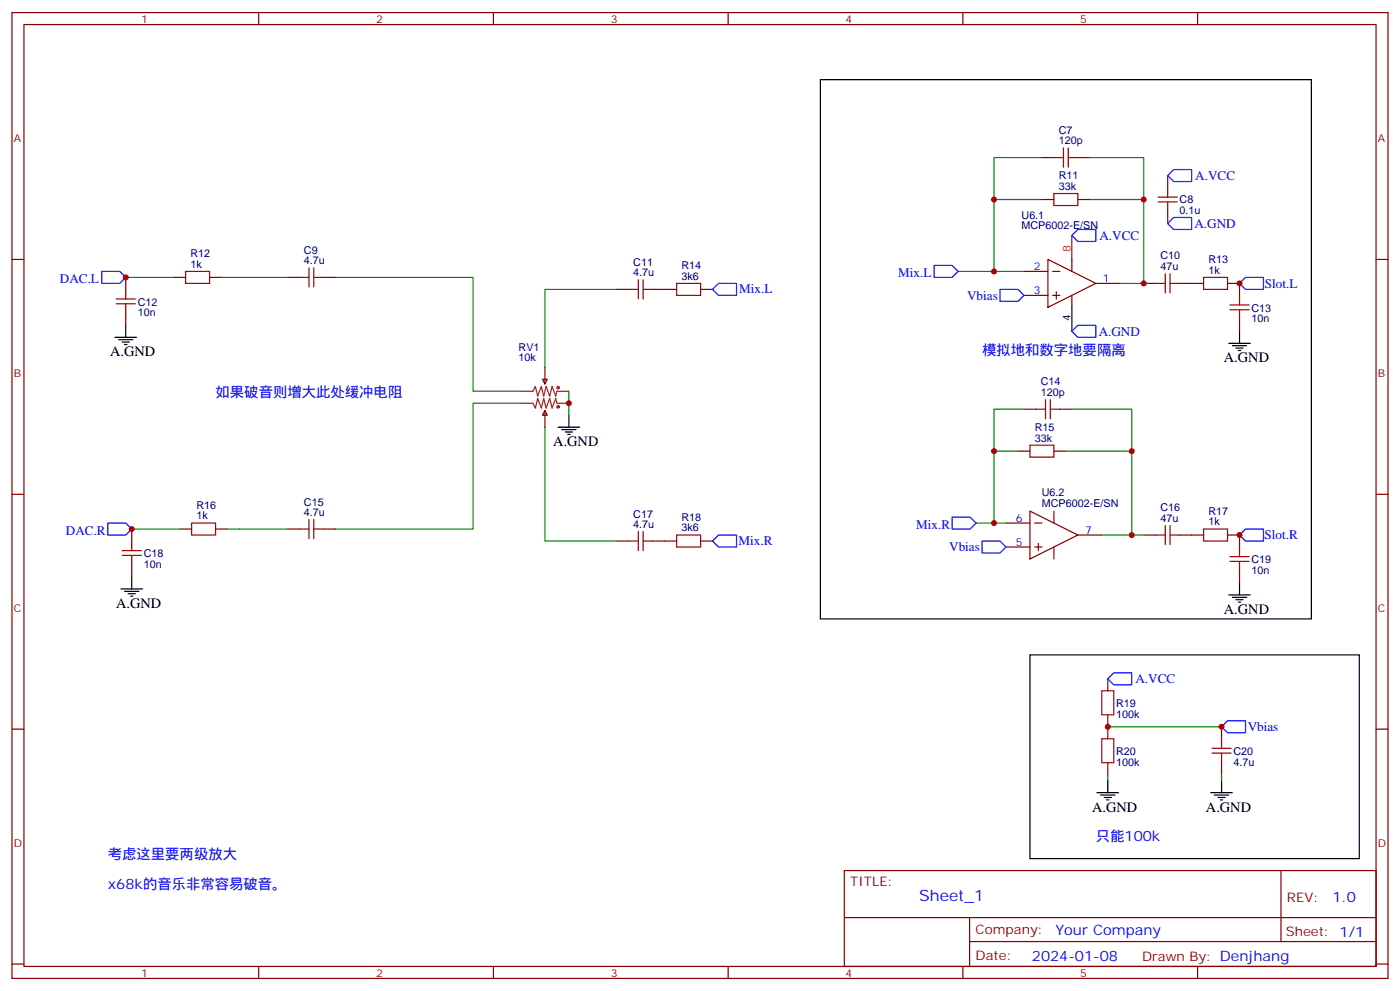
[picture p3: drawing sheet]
<svg xmlns="http://www.w3.org/2000/svg" width="412mm" height="292mm" viewBox="0 0 412 292" stroke-linecap="round" stroke-linejoin="round" font-family="sans-serif">
<g fill="none" stroke="#870000" stroke-width=".35">
<path d="M3.5 3.7h405.4v284.3h-405.4zM7.1 7.2h398.2v277.3h-398.2zM76.2 3.7v3.5M145.3 3.7v3.5M214.5 3.7v3.5M283.6 3.7v3.5M352.8 3.7v3.5M306.9 46.4h3.5M306.9 58.7h3.5M317.5 46.4h3.5M317.5 58.7h3.5M344 51.7v3.5"/>
<path d="M3.5 76.4h3.6M301.6 79.9h7.1M308.7 76.4l14.1 7-14.1 7.1zM310.1 79.9h2.1M315.7 76.4v3.5M344 62.3v3.5M405.3 76.4h3.6M37 81.7v3.5M37 92.3v3.5M51.2 81.7h3.5M61.7 81.7h3.6M84.7 81.7h3.5"/>
<path d="M95.2 81.7h3.6M181.7 85.2h3.5M192.3 85.2h7M206.4 85.2h3.5M301.6 87h7.1M310.1 87h2.1M311.1 85.9v2.1M315.7 87v3.5M322.8 83.4h7M336.9 83.4h3.5M347.5 83.4h7M361.6 83.4h3.5v3.6"/>
<path d="M365.1 94v3.5M159.8 111.7h1.4l-.7 1.4zM160.5 108.1v5M160.5 120.8l.7 1.4h-1.4zM160.5 120.8v5M299.9 132.8h3.5M301.6 120.5h3.6M310.4 132.8h3.6M312.2 120.5h3.5M3.5 145.5h3.6M38.8 155.8v3.5M52.9 155.8h3.5"/>
<path d="M63.5 155.8h3.5M84.7 155.8h3.5M95.2 155.8h3.6M181.7 159.3h3.5M192.3 159.3h7M206.4 159.3h3.5M296.3 154h7.1M303.4 150.5l14.1 7-14.1 7.1zM304.8 154h2.1M305.9 160v2.1M310.4 150.5v3.5M317.5 157.5h7.1"/>
<path d="M336.9 157.5h3.5M347.5 157.5h7M361.6 157.5h3.5v3.5M405.3 145.5h3.6M38.8 166.3v3.6M296.3 161h7.1M304.8 161h2.1M310.4 161v3.6M365.1 168.1v3.5M326.3 199.8v3.6M3.5 214.7h3.6M326.3 210.4v7.1"/>
<path d="M359.8 214v3.5M405.3 214.7h3.6M326.3 224.5v3.6M359.8 224.5v3.6M248.7 256.3h156.6v28.2h-156.6zM377.3 256.3v20.9M248.7 270.1h156.5M285.6 277.2h119.6M285.6 270.1v14.2M3.5 283.8h3.6M76.2 284.5v3.5M145.3 284.5v3.5"/>
<path d="M214.5 284.5v3.5M283.6 284.5v3.5M352.8 284.5v3.5M405.3 283.8h3.6"/>
</g>
<g fill="none" stroke="#00f" stroke-width=".35">
<path d="M345.7 49.9h5.3v3.5h-5.3l-1.7-1.7zM30 79.9h5.3l1.7 1.8-1.7 1.7h-5.3zM275.2 78.1h5.3l1.7 1.8-1.7 1.8h-5.3zM317.5 67.6h5.3v3.5h-5.3l-1.8-1.8zM344 65.8l1.7-1.8h5.3v3.6h-5.3zM209.9 85.2l1.8-1.8h5.3v3.6h-5.3zM294.6 85.2h5.3l1.7 1.8-1.7 1.7h-5.3zM317.5 95.8h5.3v3.5h-5.3l-1.8-1.8zM366.9 81.7h5.3v3.5h-5.3l-1.8-1.8zM31.7 154h5.3l1.8 1.8-1.8 1.7h-5.3zM209.9 159.3l1.8-1.8h5.3v3.5h-5.3zM280.5 152.2h5.3l1.7 1.8-1.7 1.8h-5.3z"/>
<path d="M289.3 159.3h5.3l1.7 1.7-1.7 1.8h-5.3zM366.9 155.8h5.3v3.5h-5.3l-1.8-1.8zM328.1 198.1h5.3v3.5h-5.3l-1.8-1.8zM361.6 212.2h5.3v3.5h-5.3l-1.8-1.7z"/>
</g>
<g fill="none" stroke="#000" stroke-width=".35">
<path d="M241.7 23.5h144.6v158.7h-144.6zM33.9 99.3h6.3M37 95.8v3.5M315.7 90.5v7M365.1 97.5v3.6M34.9 100h4.3M36 100.7h2.1M36.7 101.4h.7M361.9 101.1h6.4M363 101.8h4.2M364.1 102.5h2.1M364.8 103.2h.7"/>
<path d="M164.4 125.8h6.3M165.5 126.5h4.2M166.5 127.2h2.1M167.2 127.9h.7M167.6 122.2v3.6M35.6 173.4h6.4M36.7 174.1h4.2M37.7 174.8h2.2M38.5 175.5h.7M38.8 169.9v3.5M361.9 175.2h6.4M363 175.9h4.2"/>
<path d="M364.1 176.6h2.1M364.8 177.3h.7M365.1 171.6v3.6M303.4 192.8h97v60h-97zM323.1 233.4h6.4M324.2 234.1h4.2M325.3 234.8h2.1M326 235.5h.7M326.3 229.8v3.6M356.7 233.4h6.3M357.7 234.1h4.2M358.8 234.8h2.1"/>
<path d="M359.5 235.5h.7M359.8 229.8v3.6"/>
</g>
<g fill="none" stroke="#a10000" stroke-width=".35">
<path d="M310.4 57h7.1v3.5h-7.1zM310.4 46.4h2.9M313.3 43.6v5.6M314.7 46.4h2.8M314.7 43.6v5.6M341.1 59.4h5.7M341.1 58h5.7M344 55.2v2.8M344 59.4v2.9M54.7 79.9h7v3.5h-7zM91 78.8v5.7M92.4 78.8v5.7"/>
<path d="M34.2 89.4h5.7M34.2 88h5.7M37 85.2v2.8M37 89.4v2.9M88.2 81.7h2.8M92.4 81.7h2.8M185.2 85.2h2.8M188 82.4v5.6M189.4 82.4v5.6M189.4 85.2h2.9M199.3 83.4h7.1v3.6h-7.1zM340.4 83.4h2.9"/>
<path d="M343.3 80.6v5.7M344.7 80.6v5.7M344.7 83.4h2.8M354.5 81.7h7.1v3.5h-7.1zM362.3 91.2h5.6M362.3 89.8h5.6M365.1 87v2.8M365.1 91.2v2.8M308 117.7v5.6M309.4 117.7v5.6M303.4 131.1h7v3.5h-7zM305.2 120.5h2.8"/>
<path d="M309.4 120.5h2.8M38.8 159.3v2.8M56.4 154h7.1v3.5h-7.1zM88.2 155.8h2.8M91 152.9v5.7M92.4 155.8h2.8M92.4 152.9v5.7M185.2 159.3h2.8M188 156.5v5.6M189.4 159.3h2.9M189.4 156.5v5.6M199.3 157.5h7.1v3.5h-7.1z"/>
<path d="M340.4 157.5h2.9M343.3 154.7v5.6M344.7 157.5h2.8M344.7 154.7v5.6M354.5 155.8h7.1v3.5h-7.1zM36 163.5h5.6M36 162.1h5.6M38.8 163.5v2.8M362.3 165.3h5.6M362.3 163.9h5.6M365.1 161v2.9M365.1 165.3v2.8"/>
<path d="M324.6 217.5h3.5v7h-3.5zM324.6 203.4h3.5v7h-3.5zM359.8 217.5v2.8M357 221.7h5.7M357 220.3h5.7M359.8 221.7v2.8"/>
<circle cx="164.4" cy="119.8" r=".35"/>
<circle cx="164.4" cy="114.1" r=".35"/>
</g>
<g fill="none" stroke="#008700" stroke-width=".35">
<path d="M306.9 58.7h-14.1v21.2M306.9 46.4h-14.1v12.3M321 58.7h15.9v24.7h-7.1M321 46.4h15.9v12.3M282.2 79.9h19.4M37 81.7h14.2M65.3 81.7h19.4M98.8 81.7h40.5v33.5h14.2M181.7 85.2h-21.2v22.9M153.5 118.7h-14.2v37.1h-40.5M167.6 115.2v7M160.5 125.8v33.5h21.2"/>
<path d="M299.9 132.8h-7.1v21.2M301.6 120.5h-8.8v12.3M314 132.8h19.4v24.7h-8.8M315.7 120.5h17.7v12.3M38.8 155.8h14.1M67 155.8h17.7M287.5 154h8.8M333.4 157.5h3.5M326.3 214h33.5M326.3 228.1v1.7M359.8 228.1v1.7"/>
</g>
<path d="M153.5 115.2h3.5l.7-1.4 .7 2.8 1.1-2.8 .7 2.8 .7-2.8 1 2.8 .7-2.8 1.1 2.8 .3-1.4h3.6M153.5 118.7h3.5l.7 1.4 .7-2.8 1.1 2.8 .7-2.8 .7 2.8 1-2.8 .7 2.8 1.1-2.8 .3 1.4h3.6" fill="none" stroke="#8c2424" stroke-width=".35"/>
<path d="M315.7 69.3v7.1" fill="none" stroke="#f00" stroke-width=".35"/>
<g fill="#c00">
<circle cx="167.6" cy="118.7" r=".88"/>
<circle cx="359.8" cy="214" r=".88"/>
<circle cx="326.3" cy="214" r=".88"/>
<circle cx="336.9" cy="83.4" r=".88"/>
<circle cx="333.4" cy="157.5" r=".88"/>
<circle cx="336.9" cy="58.7" r=".88"/>
<circle cx="333.4" cy="132.8" r=".88"/>
<circle cx="292.8" cy="79.9" r=".88"/>
<circle cx="292.8" cy="58.7" r=".88"/>
<circle cx="292.8" cy="154" r=".88"/>
<circle cx="292.8" cy="132.8" r=".88"/>
<circle cx="365.1" cy="157.5" r=".88"/>
<circle cx="365.1" cy="83.4" r=".88"/>
<circle cx="37" cy="81.7" r=".88"/>
<circle cx="38.8" cy="155.8" r=".88"/>
</g>
<text font-size="4.6" fill="#00f" x="270.8" y="265.3">Sheet_1</text>
<g font-size="4.2">
<text x="32.5" y="105">A.GND</text>
<text x="360.5" y="106.7">A.GND</text>
<text x="163" y="131.4">A.GND</text>
<text x="34.2" y="179">A.GND</text>
<text x="360.5" y="180.8">A.GND</text>
<text x="321.7" y="239">A.GND</text>
<text x="355.2" y="239">A.GND</text>
</g>
<g font-size="4.2" fill="#00f">
<text x="289.3" y="104.6">模拟地和数字地要隔离</text>
<text x="63.5" y="116.9">如果破音则增大此处缓冲电阻</text>
<text x="322.8" y="247.5">只能100k</text>
<text x="31.7" y="252.8">考虑这里要两级放大</text>
<text x="31.7" y="261.6">x68k的音乐非常容易破音。</text>
<text x="392.5" y="265.6">1.0</text>
<text x="310.9" y="275.1">Your Company</text>
<text x="304" y="282.9">2024-01-08</text>
</g>
<g font-size="3.9" fill="#00f">
<text x="352.1" y="52.9">A.VCC</text>
<text x="323.9" y="70.6">A.VCC</text>
<text x="351.9" y="67.1">A.GND</text>
<text x="17.6" y="83.4">DAC.L</text>
<text x="264.6" y="81.7">Mix.L</text>
<text x="217.7" y="86.3">Mix.L</text>
<text x="284.9" y="88.2">Vbias</text>
<text x="372.6" y="84.7">Slot.L</text>
<text x="323.6" y="98.8">A.GND</text>
<text x="269.9" y="155.8">Mix.R</text>
<text x="19.4" y="157.5">DAC.R</text>
<text x="217.5" y="160.3">Mix.R</text>
<text x="372.5" y="158.8">Slot.R</text>
<text x="279.6" y="162.3">Vbias</text>
<text x="334.4" y="201.1">A.VCC</text>
<text x="367.5" y="215.2">Vbias</text>
</g>
<g font-size="3.9" fill="#800">
<text x="250.5" y="260.9">TITLE:</text>
<text x="379.1" y="265.6">REV:</text>
<text x="287.4" y="275.1">Company:</text>
<text x="378.7" y="275.7">Sheet: 1/1</text>
<text x="287.4" y="282.8">Date:</text>
<text x="336.4" y="282.8">Drawn By: Denjhang</text>
</g>
<g font-size="3.2" fill="#800">
<text x="41.6" y="6.7">1</text>
<text x="110.8" y="6.7">2</text>
<text x="179.9" y="6.7">3</text>
<text x="249.1" y="6.7">4</text>
<text x="318.2" y="6.7">5</text>
<text x="4.1" y="41.8">A</text>
<text x="405.9" y="41.8">A</text>
<text x="4.1" y="110.9">B</text>
<text x="405.9" y="110.9">B</text>
<text x="4.1" y="180.1">C</text>
<text x="405.9" y="180.1">C</text>
<text x="4.1" y="249.2">D</text>
<text x="405.9" y="249.2">D</text>
<text x="41.6" y="287.5">1</text>
<text x="110.8" y="287.5">2</text>
<text x="179.9" y="287.5">3</text>
<text x="249.1" y="287.5">4</text>
<text x="318.2" y="287.5">5</text>
</g>
<g font-size="3.2" fill="#000080">
<text x="311.9" y="39.3">C7</text>
<text x="311.9" y="42.5">120p</text>
<text x="311.9" y="52.7">R11</text>
<text x="311.9" y="55.9">33k</text>
<text x="347.5" y="59.9">C8</text>
<text x="300.9" y="64.5">U6.1</text>
<text x="347.5" y="63">0.1u</text>
<text x="300.9" y="67.6">MCP6002-E/SN</text>
<text x="56.1" y="75.7">R12</text>
<text x="89.5" y="77.8">4.7u</text>
<text x="89.5" y="74.8">C9</text>
<text x="341.9" y="76.4">C10</text>
<text x="356" y="77.5">R13</text>
<text x="56.1" y="78.8">1k</text>
<text x="186.6" y="81.3">4.7u</text>
<text x="186.6" y="78.3">C11</text>
<text x="200.7" y="82.4">3k6</text>
<text x="200.7" y="79.2">R14</text>
<text x="341.9" y="79.6">47u</text>
<text x="356" y="80.6">1k</text>
<text x="40.6" y="90">C12</text>
<text x="40.6" y="93">10n</text>
<text x="368.7" y="94.8">10n</text>
<text x="368.7" y="91.8">C13</text>
<text x="152.8" y="106.4">10k</text>
<text x="152.8" y="103.2">RV1</text>
<text x="306.6" y="113.4">C14</text>
<text x="306.6" y="116.6">120p</text>
<text x="304.8" y="130">33k</text>
<text x="304.8" y="126.8">R15</text>
<text x="57.9" y="149.8">R16</text>
<text x="89.5" y="148.8">C15</text>
<text x="306.9" y="149.2">MCP6002-E/SN</text>
<text x="306.9" y="146.2">U6.2</text>
<text x="57.9" y="152.9">1k</text>
<text x="89.5" y="151.9">4.7u</text>
<text x="186.6" y="155.4">4.7u</text>
<text x="186.6" y="152.4">C17</text>
<text x="200.7" y="153.3">R18</text>
<text x="341.9" y="153.6">47u</text>
<text x="341.9" y="150.4">C16</text>
<text x="356" y="154.7">1k</text>
<text x="356" y="151.6">R17</text>
<text x="200.7" y="156.5">3k6</text>
<text x="42.3" y="167.1">10n</text>
<text x="42.3" y="164.1">C18</text>
<text x="368.7" y="165.8">C19</text>
<text x="368.7" y="168.9">10n</text>
<text x="328.8" y="208">R19</text>
<text x="328.8" y="211.3">100k</text>
<text x="328.8" y="225.4">100k</text>
<text x="328.8" y="222.1">R20</text>
<text x="363.4" y="225.4">4.7u</text>
<text x="363.4" y="222.2">C20</text>
</g>
<text font-size="3.2" fill="#f00" x="315.4" y="74.3" transform="rotate(-90 315.4 74.3)">8</text>
<g font-size="3.2" fill="#00f">
<text x="304.5" y="79.6">2</text>
<text x="324.9" y="83.1">1</text>
<text x="304.5" y="86.6">3</text>
<text x="299.3" y="153.6">6</text>
<text x="299.3" y="160.7">5</text>
<text x="319.6" y="157.2">7</text>
</g>
<text font-size="3.2" x="315.4" y="94.6" transform="rotate(-90 315.4 94.6)">4</text>
</svg>
